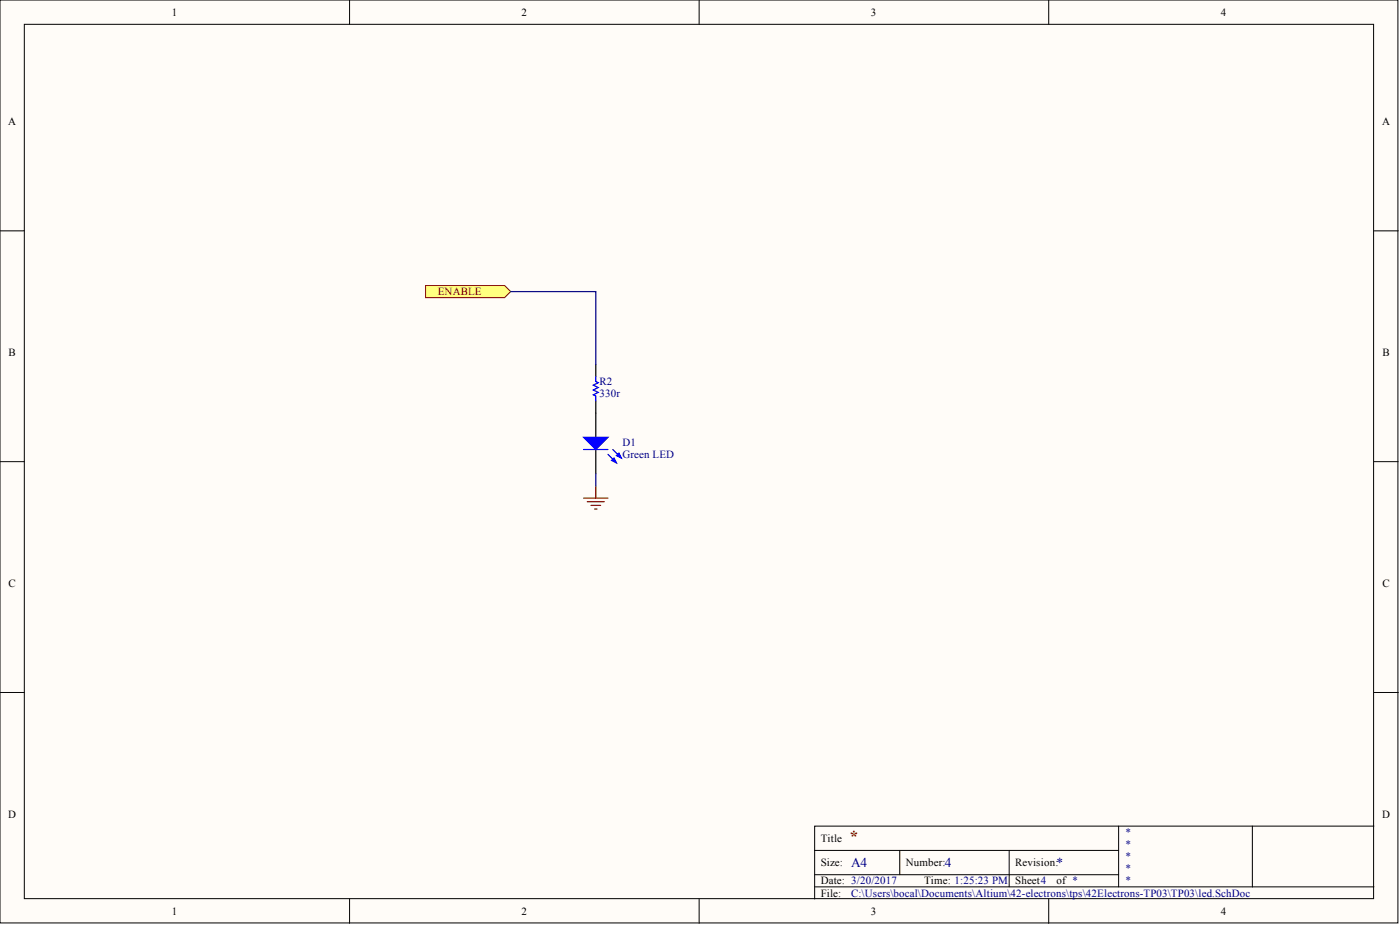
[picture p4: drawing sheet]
<svg xmlns="http://www.w3.org/2000/svg" width="292mm" height="193mm" viewBox="0 0 292 193" stroke-linecap="round" stroke-linejoin="round" font-family="sans-serif">
<g fill="#fffcf8" stroke="#000" stroke-width=".21">
<path d="M0 0h291.7v192.5h-291.7z"/>
<path d="M5.1 5.1h281.5v182.4h-281.5z"/>
</g>
<g fill="none" stroke="#000" stroke-width=".21">
<path d="M72.9 0v5.1M145.9 0v5.1M218.8 0v5.1M0 48.2h5.1M286.7 48.2h5M0 96.3h5.1M286.7 96.3h5M0 144.5h5.1M286.7 144.5h5M170 177.4h63.4M187.7 177.4v5.1M210.6 177.4v7.6"/>
<path d="M233.4 172.3v12.7M261.3 172.3h-91.3v15.2M286.7 172.3h-25.4v12.7M72.9 187.5v5.1M145.9 187.5v5.1M170 185h116.7M170 182.5h63.4M218.8 187.5v5.1"/>
</g>
<path d="M88.8 59.6h16.5l1.2 1.2-1.2 1.3h-16.5z" fill-rule="evenodd" fill="#ffff80" stroke="#800000" stroke-width=".21"/>
<path d="M121.8 103.9h5M122.5 104.7h3.6M123.3 105.4h2M124.1 106.2h.5M124.3 101.4v2.5" fill="none" stroke="#800000" stroke-width=".25"/>
<path d="M124.3 76v2.6M124.3 83.6v7.6M124.3 93.8v5" fill="none" stroke="#000" stroke-width=".25"/>
<path d="M124.3 78.6v1l.5 .2-1 .5 1 .6-1 .5 1 .5-1 .5 .5 .2v1M121.8 93.8h5M126.8 94.8l1.8 1.8M127.9 93.8l1.7 1.8" fill="none" stroke="#00f" stroke-width=".25"/>
<g fill="#00f" stroke="#00f" stroke-width=".25">
<path d="M121.8 91.2h5l-2.5 2.6z"/>
<path d="M127.6 96.1l.5-.5 .5 1z"/>
<path d="M128.6 95l.5-.5 .5 1.1z"/>
</g>
<path d="M106.5 60.8h17.8v15.2M124.3 98.8v2.6" fill="none" stroke="#000080" stroke-width=".25"/>
<text font-size="3.5" fill="#800000" x="177.1" y="175.6">*</text>
<g font-size="2.8" fill="#000080">
<text x="177.6" y="180.9">A4</text>
<text x="197.1" y="180.9">4</text>
<text x="220.5" y="180.9">*</text>
</g>
<g font-size="2.3">
<text x="35.9" y="3.3">1</text>
<text x="108.8" y="3.3">2</text>
<text x="181.7" y="3.3">3</text>
<text x="254.7" y="3.3">4</text>
<text x="1.7" y="26.1">A</text>
<text x="288.4" y="26.1">A</text>
<text x="1.8" y="74.3">B</text>
<text x="288.4" y="74.3">B</text>
<text x="1.8" y="122.4">C</text>
<text x="288.4" y="122.4">C</text>
<text x="1.7" y="170.6">D</text>
<text x="288.4" y="170.6">D</text>
<text x="171.2" y="175.6">Title</text>
<text x="171.2" y="180.7">Size:</text>
<text x="171.2" y="184.5">Date: 3/20/2017</text>
<text x="189" y="180.7">Number:</text>
<text x="192.8" y="184.5">Time: 1:25:23 PM</text>
<text x="211.8" y="180.7">Revision:</text>
<text x="211.8" y="184.5">Sheet4</text>
<text x="220.5" y="184.5">of *</text>
<text x="35.9" y="190.8">1</text>
<text x="108.8" y="190.8">2</text>
<text x="171.2" y="187">File:</text>
<text x="181.7" y="190.8">3</text>
<text x="254.7" y="190.8">4</text>
</g>
<text font-size="2.3" fill="#800000" x="91.3" y="61.6">ENABLE</text>
<g font-size="2.3" fill="#000080">
<text x="125.1" y="80.3">R2</text>
<text x="125.1" y="82.9">330r</text>
<text x="129.9" y="93">D1</text>
<text x="129.9" y="95.6">Green LED</text>
<text x="234.7" y="174.4">*</text>
<text x="234.7" y="176.9">*</text>
<text x="234.7" y="179.4">*</text>
<text x="234.7" y="182">*</text>
<text x="234.7" y="184.5">*</text>
<text x="177.6" y="187">C:\Users\bocal\Documents\Altium\42-electrons\tps\42Electrons-TP03\TP03\led.SchDoc</text>
</g>
</svg>
